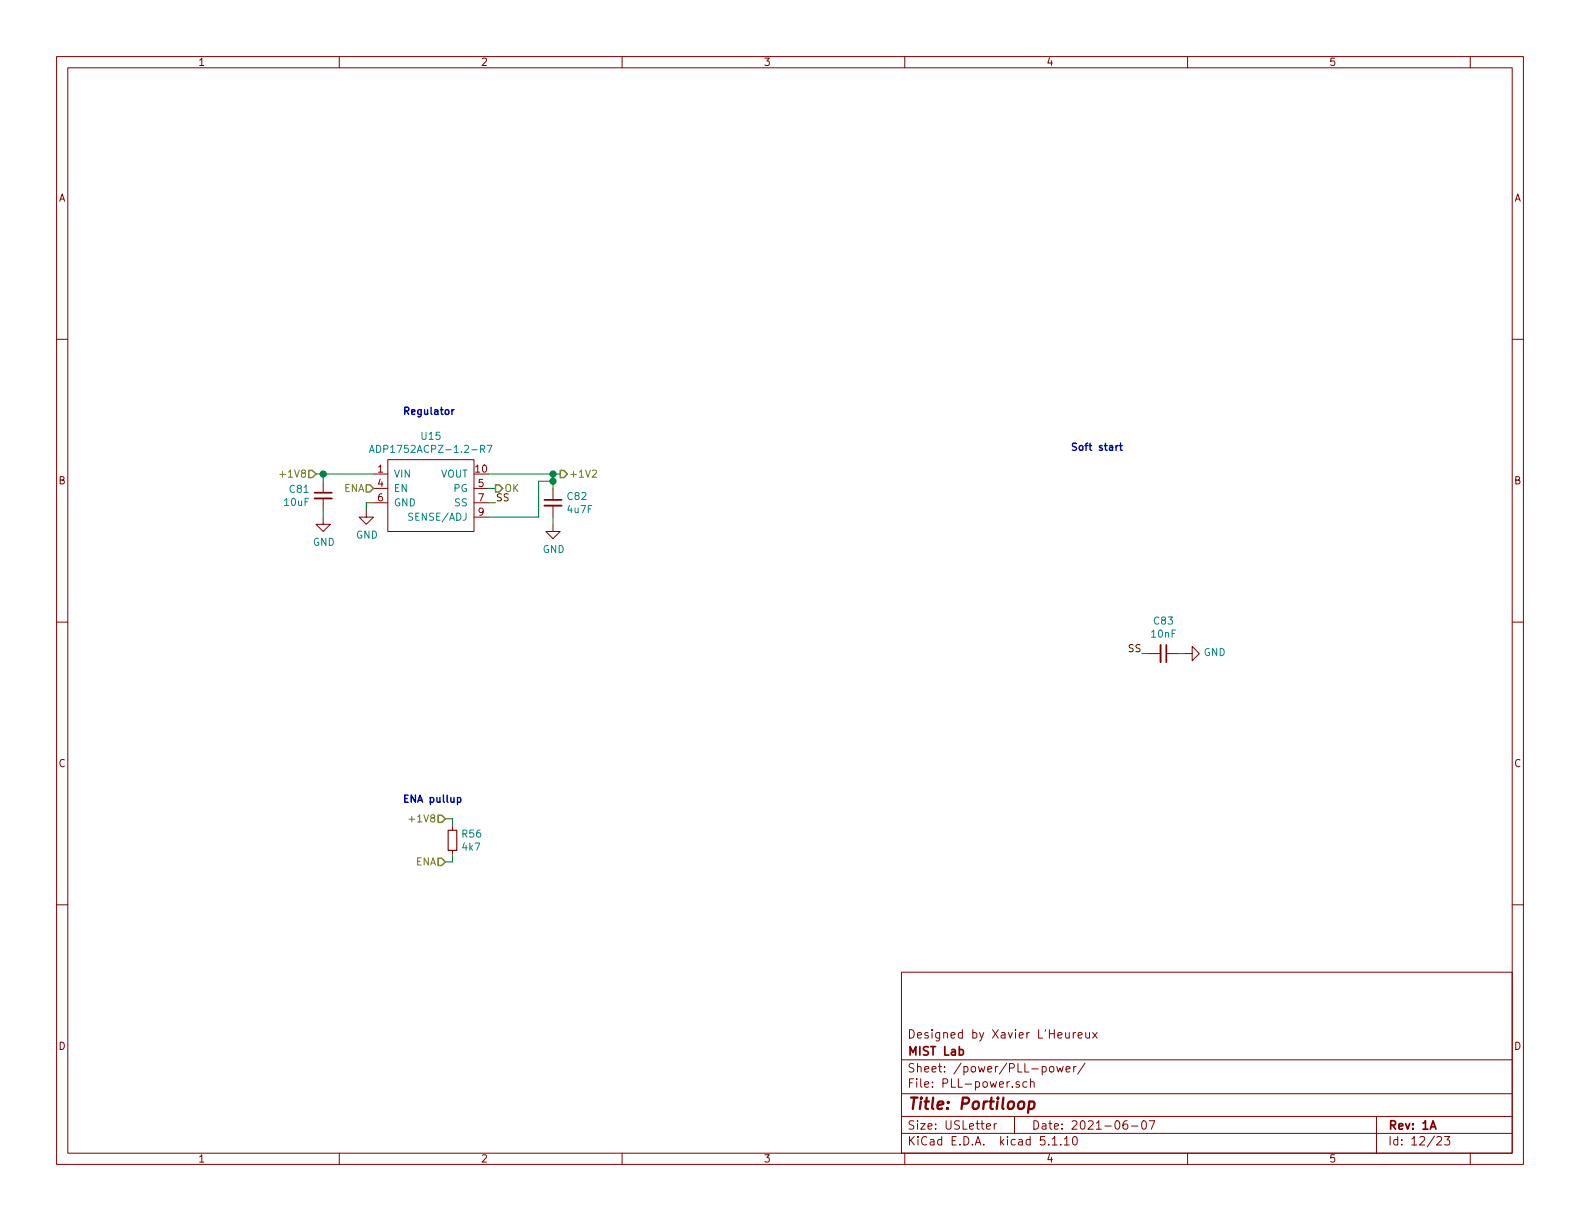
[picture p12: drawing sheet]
<svg xmlns="http://www.w3.org/2000/svg" width="279mm" height="216mm" viewBox="0 0 279 216" stroke-linecap="round" stroke-linejoin="round" font-family="sans-serif">
<g fill="none" stroke="#840000" stroke-width=".18">
<path d="M10 10h259.4v195.9h-259.4zM12 12h255.4v191.9h-255.4zM60 10v2M110 10v2M160 10v2M210 10v2M260 10v2M10 60h2M267.4 60h2M57.1 91.4v1.3h1.3l-1.3 1.3-1.2-1.3h1.2M57.1 85.1v2M57.1 88.1v2.1"/>
<path d="M64.8 90.2v1.2h1.2l-1.2 1.3-1.3-1.3h1.3M66 83.8h2.6M66 86.4h2.6M66 88.9h2.6M68.6 81.3h15.2v12.7h-15.2zM83.8 86.4h2.6M83.8 88.9h2.6M83.8 91.4h2.6M97.8 92.7v1.3h1.3l-1.3 1.3-1.3-1.3h1.3M97.8 86.4v2M97.8 89.4v2M10 110h2"/>
<path d="M203.2 115.6h2M206.2 115.6h2.1M209.5 115.6h1.3v-1.3l1.3 1.3-1.3 1.2v-1.2M267.4 110h2M10 160h2M80 146.1v.7M80 150.4v.7M267.4 160h2M159.4 171.9h108v32h-108zM159.4 197.4h108M159.4 193.4h108M159.4 187.4h108"/>
<path d="M174.4 199.2l.8-.2-.1-.2-.4-.1-.3 .2 .1 .7h.6M175.8 198.7v1M176.2 198.7l-.3 .1-.1 .2M179.4 197.4v3M180.2 191.3a.37 .37 0 0 0-.5 .2v.2l.5 .1 .1 .2-.2 .3-.4-.1M181.6 191.3h-.4l-.3 .2v.6l.3 .2 .4-.1M182.2 191.4l.1-.1a.37 .37 0 0 1 .6 .2v.8M182.2 190.8v1.5M185.6 188.7l.3-.1 .4 .1v.7l-.2 .2-.5-.2zM186.9 188.6l.2 1 .4-.8 .2 .8 .3-1M188.5 189.1l.7-.2v-.3h-.5l-.2 .2 .1 .7h.6M189.8 182.6v1"/>
<path d="M189.9 188.6v1M190.2 182.6l-.4 .3M190.3 188.6l-.4 .2M190.7 183.1l.7-.2-.1-.2-.4-.1-.2 .2v.7h.6M191.9 188l-1.3 1.9M192 182.6v.8a.39 .39 0 0 0 .7 0M192.7 182.6v1M193.2 182.6l.8 1M194 182.6l-.8 1M199.3 198.2a.62 .62 0 0 0-.7 .6l.1 .7 .2 .2 .5-.2v-.5l-.1-.2h-.4l-.3 .2M200.1 199.1h1.1M202 198.3l.4-.1a.94 .94 0 0 1 0 1.5 .82 .82 0 0 1-.4-1.4z"/>
<path d="M203.2 198.2h1l-.6 1.5M243.4 197.4v6.5M60 203.9v2M110 203.9v2M159.4 200.4h108M160 203.9v2M186.1 201.4l.4-.4v1.5M186.1 202.5h.8M187.6 202.3v.2M188.2 201.4l.4-.4v1.5M188.2 202.5h.9M189.8 201.1l.3-.1a.94 .94 0 0 1 0 1.5l-.4-.3v-.7z"/>
<path d="M210 203.9v2M254.1 201.1l.2-.1h.4l.2 .4-.9 1.1h.9M255.4 201h1l-.5 .5 .4 .2v.6l-.2 .2-.7-.2M260 203.9v2"/>
</g>
<path d="M55.6 87.1h3.1M96.3 88.4h3M206.2 114v3.1M169.6 185.6h.5l.3 .3-.2 .6h-.6M252.9 199.7l.5-1.5 .5 1.5" fill="none" stroke="#840000" stroke-width=".3"/>
<path d="M182 194.8h.8l.2 .3-.1 .6a.66 .66 0 0 1-1 .3M182 194.8l-.2 2" fill="none" stroke="#840000" stroke-width=".41"/>
<path d="M79.2 146.8h1.6v3.6h-1.6z" fill="none" stroke="#840000" stroke-width=".2"/>
<path d="M65.5 79.7h.6M86.1 78.7h.9l-.6 1.3M65.3 80l.5-1.3 .4 1.3" fill="none" stroke="#008484" stroke-width=".18"/>
<path d="M55.6 88.1h3.1M96.3 89.4h3M205.2 114v3.1" fill="none" stroke="#840000" stroke-width=".33"/>
<g fill="none" stroke="#008400" stroke-width=".18">
<path d="M55.9 83.8h10.1M57.1 83.8v1.3M57.1 90.2v1.2M66 88.9h-1.2v1.3M86.4 86.4h1.2M86.4 88.9h1.2M86.4 83.8h12.7M97.8 85.1h-2.6v6.3h-8.8M97.8 83.8v2.6M97.8 91.4v1.3M201.9 115.6h1.3M208.3 115.6h1.2"/>
<path d="M78.7 144.8h1.3v1.3M80 151.1v1.3h-1.3"/>
</g>
<path d="M49.5 83.9h1M104.7 83.2l.5-.1 .2 .1 .1 .3-.1 .2-.7 .7h.8M72.3 144.9h1" fill="none" stroke="#848400" stroke-width=".18"/>
<path d="M54.6 83.2h.6l.7 .6-.7 .7h-.6zM64.8 85.7h.6l.6 .7-.6 .6h-.6zM87.6 85.7h.7l.6 .7-.6 .6h-.7zM99.1 83.2h.6l.6 .6-.6 .7h-.6zM77.5 151.8h.6l.6 .6-.6 .6h-.6zM77.5 144.1h.6l.6 .7-.6 .6h-.6z" fill="none" stroke="#848400" stroke-width=".25"/>
<path d="M80.3 72.4l-.4 .3M197.7 78.8l-.3 .2M198 78.8h.5M198.1 78.4v1.1l.4 .1M80.9 141.1l.4-.1 .2 .2-.1 .6h-.5" fill="none" stroke="#0000c2" stroke-width=".25"/>
<g fill="#008400" stroke="#008400" stroke-width=".25">
<circle cx="97.8" cy="85.1" r=".51"/>
<circle cx="97.8" cy="83.8" r=".51"/>
<circle cx="57.2" cy="83.8" r=".51"/>
</g>
<text font-size="2.8" fill="#840000" x="160.4" y="196.2">Title: Portiloop</text>
<g font-size="2.1" fill="#840000">
<text x="160.4" y="183.6">Designed by Xavier L'Heureux</text>
<text x="160.4" y="189.6">Sheet: /power/PLL-power/</text>
<text x="160.4" y="186.6">MIST Lab</text>
<text x="160.4" y="192.3">File: PLL-power.sch</text>
<text x="160.4" y="202.5">KiCad E.D.A. kicad 5.1.10</text>
<text x="160.4" y="199.7">Size: USLetter</text>
<text x="182.4" y="199.7">Date: 2021-06-07</text>
<text x="245.4" y="199.7">Rev: 1A</text>
<text x="245.4" y="202.5">Id: 12/23</text>
</g>
<g font-size="1.8" fill="#840000">
<text x="35" y="11.6">1</text>
<text x="85" y="11.6">2</text>
<text x="135" y="11.6">3</text>
<text x="185" y="11.6">4</text>
<text x="235" y="11.6">5</text>
<text x="10.4" y="35.6">A</text>
<text x="267.8" y="35.6">A</text>
<text x="66.8" y="83.6">1</text>
<text x="84.1" y="83.6">10</text>
<text x="10.4" y="85.6">B</text>
<text x="66.8" y="86.1">4</text>
<text x="66.8" y="88.6">6</text>
<text x="84.6" y="86.1">5</text>
<text x="84.6" y="88.6">7</text>
<text x="267.8" y="85.6">B</text>
<text x="84.6" y="91.2">9</text>
<text x="10.4" y="135.6">C</text>
<text x="267.8" y="135.6">C</text>
<text x="10.4" y="185.6">D</text>
<text x="267.8" y="185.6">D</text>
<text x="35" y="205.5">1</text>
<text x="85" y="205.5">2</text>
<text x="135" y="205.5">3</text>
<text x="185" y="205.5">4</text>
<text x="235" y="205.5">5</text>
</g>
<g font-size="1.8" fill="#0000c2">
<text x="71.1" y="73.4">Regulator</text>
<text x="189.2" y="79.7">Soft start</text>
<text x="71.1" y="141.9">ENA pullup</text>
</g>
<g font-size="1.8" fill="#008484">
<text x="74.6" y="77.8">U15</text>
<text x="67" y="80.1">ADP1752ACPZ-1.2-R7</text>
<text x="50.4" y="89.5">10uF</text>
<text x="51.3" y="87.1">C81</text>
<text x="69.6" y="84.5">VIN</text>
<text x="69.6" y="87">EN</text>
<text x="69.6" y="89.5">GND</text>
<text x="77.9" y="84.5">VOUT</text>
<text x="80.2" y="87">PG</text>
<text x="80.4" y="89.5">SS</text>
<text x="100.4" y="88.4">C82</text>
<text x="62.9" y="95.2">GND</text>
<text x="72.8" y="92.1">SENSE/ADJ</text>
<text x="100.5" y="90.7">4u7F</text>
<text x="55.3" y="96.5">GND</text>
<text x="96" y="97.8">GND</text>
<text x="203.7" y="112.8">10nF</text>
<text x="204.1" y="110.4">C83</text>
<text x="212.9" y="116">GND</text>
<text x="81.8" y="148.1">R56</text>
<text x="81.8" y="150.4">4k7</text>
</g>
<g font-size="1.8" fill="#848400">
<text x="50.2" y="84.5">+1V8</text>
<text x="60.8" y="87">ENA</text>
<text x="89.2" y="87">OK</text>
<text x="100.6" y="84.5">+1V2</text>
<text x="73" y="145.4">+1V8</text>
<text x="73.5" y="153">ENA</text>
</g>
<g font-size="1.8">
<text x="87.6" y="88.6">SS</text>
<text x="199.6" y="115.3">SS</text>
</g>
</svg>
